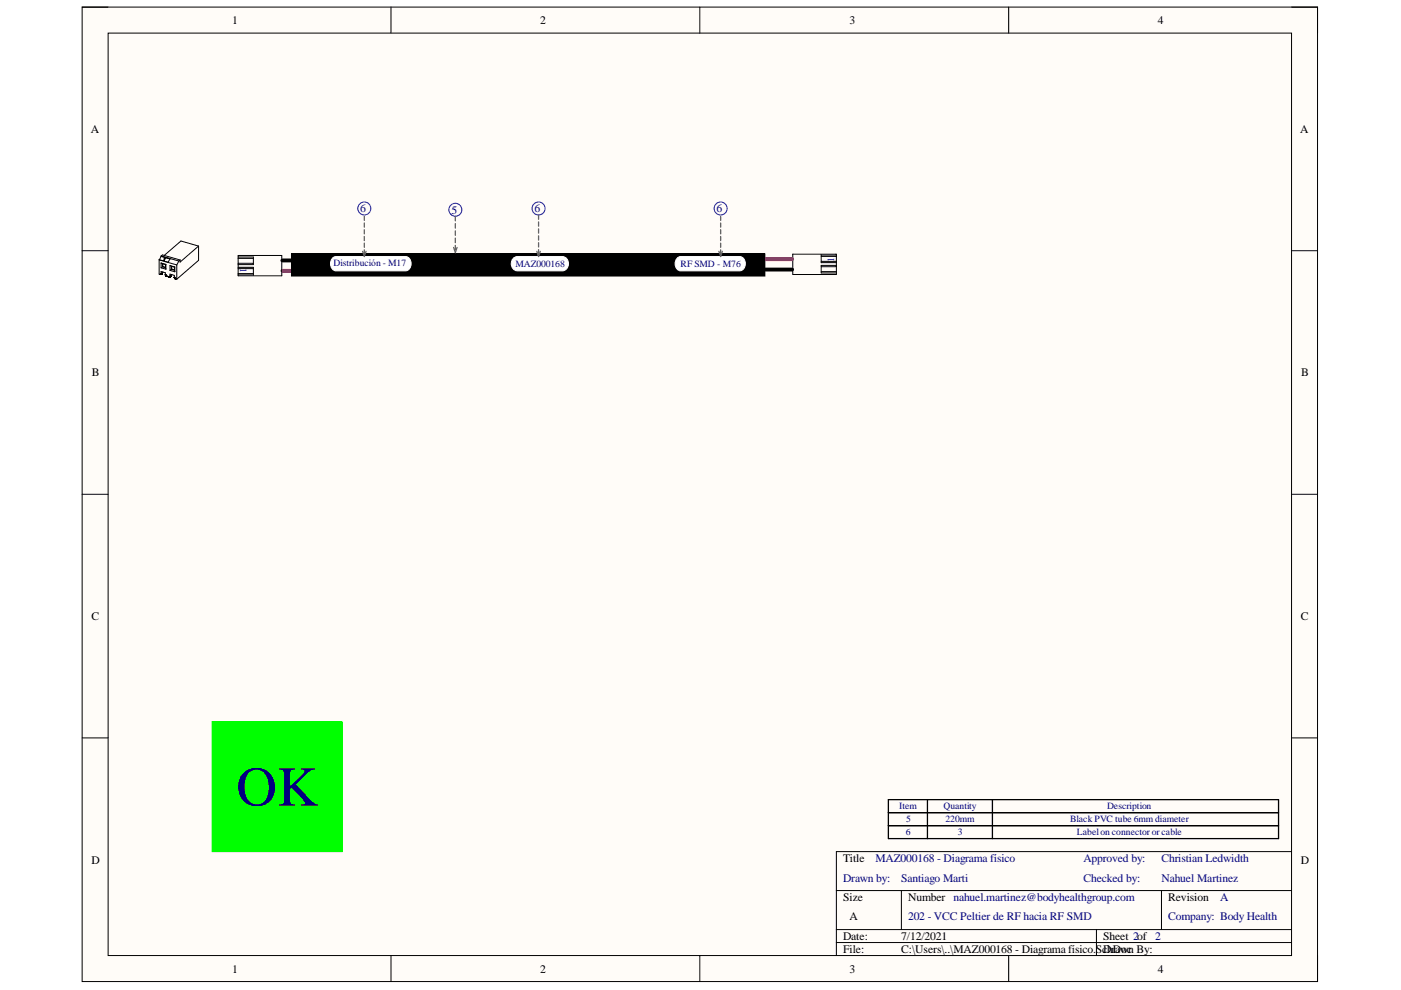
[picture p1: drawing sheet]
<svg xmlns="http://www.w3.org/2000/svg" width="297mm" height="210mm" viewBox="0 0 297 210" stroke-linecap="round" stroke-linejoin="round" font-family="sans-serif">
<path d="M17.4 1.5h261.9v206.6h-261.9z" fill-rule="evenodd" fill="#fffcf8"/>
<path d="M17.4 1.5h261.9v206.6h-261.9z" fill="none" stroke="#000" stroke-width=".21"/>
<path d="M22.9 7h250.9v195.6h-250.9z" fill-rule="evenodd" fill="#fffcf8"/>
<g fill="none" stroke="#000" stroke-width=".21">
<path d="M17.4 1.5h5.5M22.9 7h250.9v195.6h-250.9zM82.9 1.5v5.5M148.4 1.5v5.5M213.9 1.5v5.5M273.8 1.5h5.5v5.5M17.4 53.2h5.5M33.7 55.1v3l.2 .1M33.7 55.1l3.8 1.1M33.8 55.1h-.1M33.9 58.2h.1M34 58.2h.1"/>
<path d="M34 58.2h-.1M34.1 58.2h.1M34.1 58.1l-.1 .1M34.1 58.1h.1M34.1 58.1v-.5l1 .2v.5M34.2 54.3v.1M34.2 54.3l1.8 .6-.3 .7-1.9-.5M34.2 55.8v1M34.2 55.8l1 .3M34.2 56.8l1 .3M34.2 55.8l.2 .1M34.2 54.4l-.4 .7"/>
<path d="M34.2 54.4l1.8 .5M34.2 54.3h.1M34.2 54.3l.2-.3 3.8 1.1M34.2 54.3l3.7 1.1M34.4 56.6l-.2 .2M34.4 55.9v.7M34.4 55.9l.7 .2M34.4 56.6l.7 .2M34.5 56.5l.6 .2M34.5 56.5l-.1 .1M34.5 55.9v.6M34.5 57.7l-.4 .3"/>
<path d="M34.6 57.7l-.5 .4M34.7 55.2h.1M34.7 55.2l.1 .1M34.8 55.2v.1M34.8 54.9h.1M34.8 54.9l.1-.1-.2 .4M35 54.8l-.2 .5M35 54.8l-.2 .4M35 54.8l-.2 .1M35.1 58.2h.1M35.1 58.3h.1M35.1 58.3v.1"/>
<path d="M35.1 58.4h.1M35.1 58.4l.1 .2M35.1 56.1v.7M35.1 56.8l.1 .3M35.1 58.4v.1M35.1 58.5h.1M35.2 58.5h.1M35.2 56.1v1M35.2 56.1h-.1M35.2 58.5l.1 .1M35.2 58.6h.1M35.3 58.6l.5 .1"/>
<path d="M35.3 58.6h.1M35.8 58.7h.1M35.9 58.7h.1M36 58.7h.1M36 58.7h-.2M36 58.7h-.1M36 58.6h.1M36 58.6v.1M36 58.6v-.5l1 .3v.5M36 56.3v1M36 56.3l1.1 .3M36 57.3l1.1 .3"/>
<path d="M36 56.3l.3 .2M36.3 56.5l.7 .1M36.3 57.1l.7 .2M36.3 57.1l-.3 .2M36.3 56.5v.6M36.4 57.1l.6 .1M36.4 57.1h-.1M36.4 56.5v.6M36.4 58.2l-.4 .3M36.5 58.3l-.5 .4M37 58.8h.1M37 58.9h.1"/>
<path d="M37 58.9v.1M37 58.9l.1 .2M37 56.6v.7M37 57.3l.1 .3M37 59h.1M37 59l.1 .1M37 59l.2 .1M37.1 56.6v1M37.1 56.6h-.1M37.1 59.1h.1M37.2 59.1h.1M37.2 59.1l.3 .1"/>
<path d="M37.5 56.2v3M37.9 55.4l-.4 .8M38.2 55.1l-.3 .3M42.1 52.2l-3.7-1.1-3.6 3.1M42.1 52.2l-3.9 3.4v-.5M42.1 52.2v3l-4.6 4M50.5 54.2h9.2v4.3h-9.2zM50.5 54.5h3.2v1.6h-3.2M50.5 56.7h3.2v1.6h-3.2M50.5 55.8h3.2M50.5 57h3.2M50.5 58h3.2"/>
<path d="M50.5 54.8h3.2M61.8 53.8h100.4v4.7h-100.4zM168.1 53.9h9.2v4.3h-9.2zM174.1 56.5h3.2M174.1 55.4h3.2M174.1 54.4h3.2M174.1 57.6h3.2M177.3 56.3h-3.2v1.6h3.2M177.3 54.1h-3.2v1.6h3.2M273.8 53.2h5.5M17.4 104.8h5.5M273.8 104.8h5.5"/>
<path d="M17.4 156.5h5.5M273.8 156.5h5.5M177.3 188.8h96.5M177.3 197.1h96.5M177.3 199.8h96.5M191.1 188.8v8.3M232.5 197.1v5.5M246.3 188.8v8.3M273.8 180.6h-96.5v22M82.9 202.6v5.5M148.4 202.6v5.5M213.9 202.6v5.5"/>
<path d="M279.3 202.6v5.5"/>
</g>
<path d="M59.9 55.2h4.9v2h103.2" fill="none" stroke="#000" stroke-width=".82"/>
<path d="M168 54.9h-101.5l-4.1 2.5h-2.5" fill="none" stroke="#f00" stroke-width=".82"/>
<path d="M188.4 169.5h82.7v8.3h-82.7zM188.4 172.3h82.7M188.4 175.1h82.7M196.6 169.5v8.3M210.4 169.5v8.3" fill="none" stroke="#000" stroke-width=".27"/>
<path d="M61.8 53.8h100.4v4.7h-100.4z" fill-rule="evenodd" fill="#000"/>
<path d="M108.9 54.7l.8-.3h9.5a1.54 1.54 0 0 1 1.3 1.5 1.54 1.54 0 0 1-1.3 1.5h-9.5a1.57 1.57 0 0 1-1.3-1.1 1.57 1.57 0 0 1 .5-1.6z" fill="#fff"/>
<path d="M108.9 54.7l.8-.3h9.5a1.54 1.54 0 0 1 1.3 1.5 1.54 1.54 0 0 1-1.3 1.5h-9.5a1.57 1.57 0 0 1-1.3-1.1 1.57 1.57 0 0 1 .5-1.6z" fill="none" stroke="#fff" stroke-width=".21"/>
<path d="M70.5 54.7l.7-.3h14.8a1.57 1.57 0 0 1 1.2 1.5 1.57 1.57 0 0 1-1.2 1.5h-14.8a1.63 1.63 0 0 1-.7-2.7z" fill="#fff"/>
<path d="M70.5 54.7l.7-.3h14.8a1.57 1.57 0 0 1 1.2 1.5 1.57 1.57 0 0 1-1.2 1.5h-14.8a1.63 1.63 0 0 1-.7-2.7z" fill="none" stroke="#fff" stroke-width=".21"/>
<path d="M143.6 54.7l.7-.3h12.6a1.57 1.57 0 0 1 1.1 1.5 1.57 1.57 0 0 1-1.1 1.5h-12.6a1.62 1.62 0 0 1-.7-2.7z" fill="#fff"/>
<path d="M143.6 54.7l.7-.3h12.6a1.57 1.57 0 0 1 1.1 1.5 1.57 1.57 0 0 1-1.1 1.5h-12.6a1.62 1.62 0 0 1-.7-2.7z" fill="none" stroke="#fff" stroke-width=".21"/>
<g fill="none" stroke="#00f" stroke-width=".21">
<circle cx="77.2" cy="44.2" r="1.38"/>
<circle cx="96.5" cy="44.5" r="1.38"/>
<circle cx="114.2" cy="44.2" r="1.38"/>
<circle cx="152.8" cy="44.2" r="1.38"/>
</g>
<g fill="none" stroke="#646464" stroke-width=".27">
<path d="M76.9 53.3l.3 1.1 .4-1.1M77.2 45.9v.8M77.2 47.3v.9M77.2 48.7v.9M77.2 50.1v.9M77.2 51.5v.9M77.2 53v.9M96.2 52.5l.3 1.1 .4-1.1M96.5 45.9v.9M96.5 47.4v1M96.5 48.9v1M96.5 50.5v.9"/>
<path d="M96.5 52v1M113.8 53.3l.4 1.1 .4-1.1M114.2 45.6v.9M114.2 47v1M114.2 48.5v.9M114.2 50v.9M114.2 51.5v.9M114.2 52.9v.9M152.4 53.3l.4 1.1 .4-1.1M152.8 45.9v.8M152.8 47.3v.9M152.8 48.7v.9"/>
<path d="M152.8 50.1v.9M152.8 51.5v.9M152.8 53v.9"/>
</g>
<path d="M45 153h27.6v27.6h-27.6z" fill-rule="evenodd" fill="#0f0"/>
<path d="M45 153h27.6v27.6h-27.6z" fill="none" stroke="#0f0" stroke-width=".21"/>
<text font-size="11.9" fill="#000080" x="50.1" y="170.8">OK</text>
<g font-size="2.5">
<text x="49.2" y="5.1">1</text>
<text x="114.5" y="5.1">2</text>
<text x="180.1" y="5.1">3</text>
<text x="245.5" y="5.1">4</text>
<text x="19.3" y="28.1">A</text>
<text x="275.7" y="28.1">A</text>
<text x="19.5" y="79.8">B</text>
<text x="275.9" y="79.8">B</text>
<text x="19.4" y="131.5">C</text>
<text x="275.8" y="131.5">C</text>
<text x="19.4" y="183.1">D</text>
<text x="178.7" y="182.8">Title</text>
<text x="275.8" y="183.1">D</text>
<text x="178.7" y="191">Size</text>
<text x="192.5" y="191">Number nahuel.martinez@bodyhealthgroup.com</text>
<text x="247.7" y="191">Revision</text>
<text x="180.1" y="195.2">A</text>
<text x="178.7" y="199.3">Date:</text>
<text x="178.7" y="202.1">File:</text>
<text x="191.1" y="199.3">7/12/2021</text>
<text x="191.1" y="202.1">C:\Users\..\MAZ000168 - Diagrama físico.ScDrawn By:</text>
<text x="233.9" y="199.3">Sheet 2of 2</text>
<text x="234.8" y="202.1">hDoc</text>
<text x="49.2" y="206.2">1</text>
<text x="114.5" y="206.2">2</text>
<text x="180.1" y="206.2">3</text>
<text x="245.5" y="206.2">4</text>
</g>
<g font-size="2.5" fill="#000080">
<text x="76.4" y="45.1">6</text>
<text x="95.8" y="45.3">5</text>
<text x="113.4" y="45.1">6</text>
<text x="151.9" y="45.1">6</text>
<text x="185.6" y="182.8">MAZ000168 - Diagrama físico</text>
<text x="229.8" y="182.8">Approved by:</text>
<text x="246.2" y="182.8">Christian Ledwidth</text>
<text x="178.7" y="187">Drawn by:</text>
<text x="191.1" y="187">Santiago Marti</text>
<text x="229.8" y="187">Checked by:</text>
<text x="246.2" y="187">Nahuel Martinez</text>
<text x="258.7" y="191">A</text>
<text x="192.5" y="195.2">202 - VCC Peltier de RF hacia RF SMD</text>
<text x="247.7" y="195.2">Company: Body Health</text>
</g>
<g font-size="2" fill="#000080">
<text x="50.9" y="56.9" transform="rotate(90 50.9 56.9)">1</text>
<text x="70.7" y="56.5">Distribución - M17</text>
<text x="109.3" y="56.7">MAZ000168</text>
<text x="144.3" y="56.7">RF SMD - M76</text>
<text x="176.9" y="55.5" transform="rotate(-90 176.9 55.5)">1</text>
<text x="190.7" y="171.6">Item</text>
<text x="200.1" y="171.6">Quantity</text>
<text x="234.7" y="171.6">Description</text>
<text x="192" y="177.1">6</text>
<text x="192.1" y="174.4">5</text>
<text x="200.5" y="174.4">220mm</text>
<text x="203.1" y="177.1">3</text>
<text x="226.9" y="174.4">Black PVC tube 6mm diameter</text>
<text x="228.3" y="177.1">Labelon connector or cable</text>
</g>
</svg>
